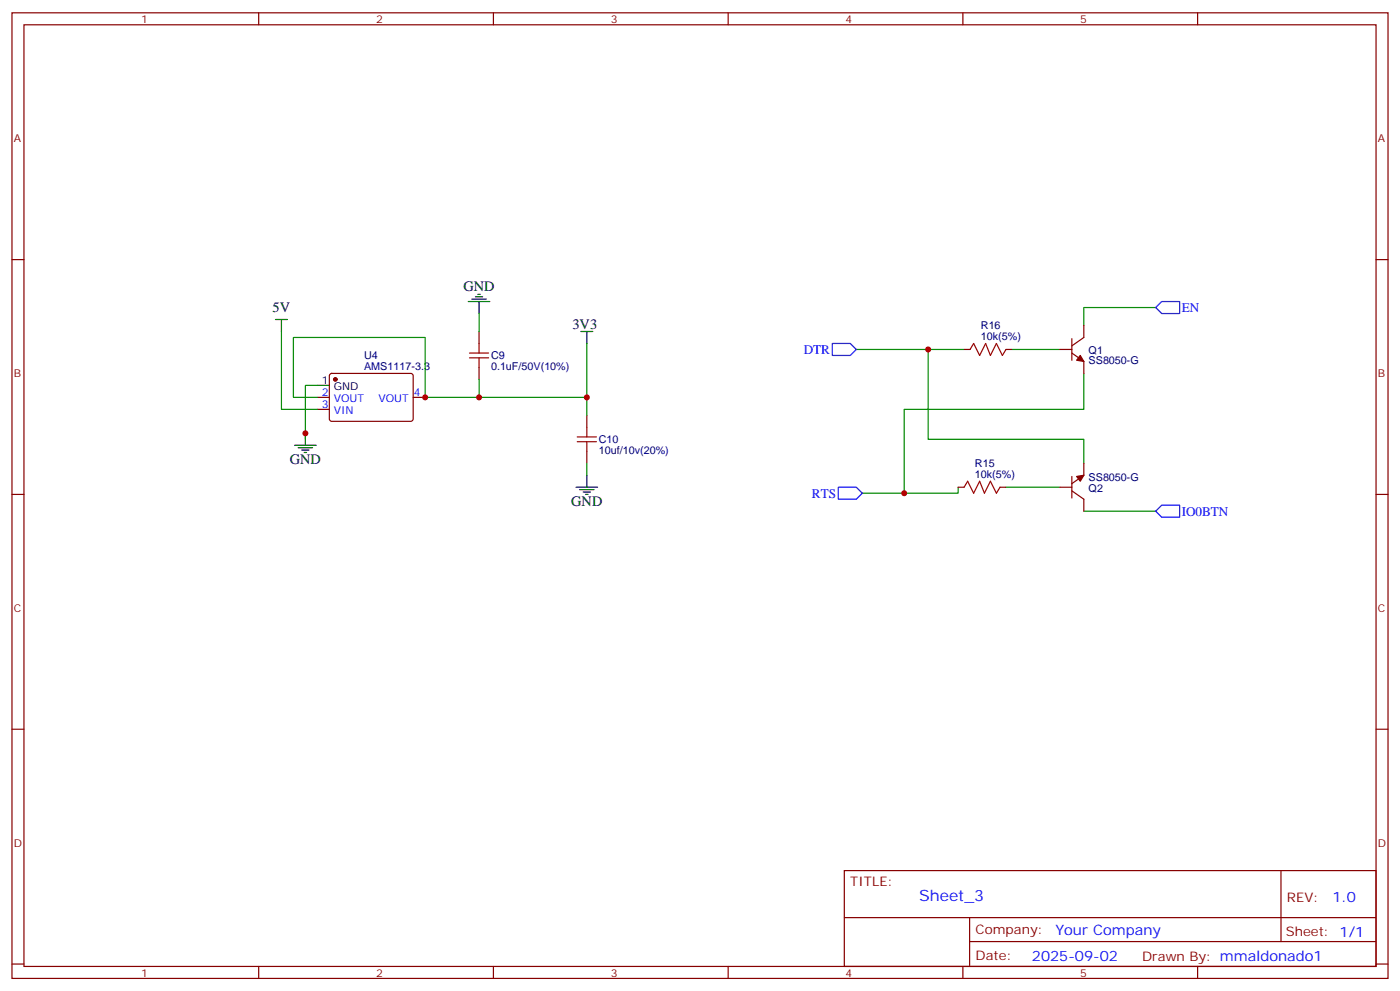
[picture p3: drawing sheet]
<svg xmlns="http://www.w3.org/2000/svg" width="412mm" height="292mm" viewBox="0 0 412 292" stroke-linecap="round" stroke-linejoin="round" font-family="sans-serif">
<g fill="none" stroke="#870000" stroke-width=".35">
<path d="M3.5 3.8h405.4v284.3h-405.4zM7.1 7.3h398.2v277.3h-398.2zM76.2 3.8v3.5M145.3 3.8v3.5M214.5 3.8v3.5M283.6 3.8v3.5M352.8 3.8v3.5M3.5 76.4h3.6M405.3 76.4h3.6M141.1 97.6v3.5M315.7 99.7v6.4M319.3 95.8v3.6l-3.6 2.4"/>
<path d="M93.5 117h3.5M97.2 110.2l.5-.2h23.6l.4 .7-.1 12.9-.6 .5-23.6-.1-.4-.6v-12.7zM121.7 117h3.5M141.1 108.2v3.5M284 102.9h1.8M296.3 102.9h1.8M312.2 102.9h3.5M315.7 104l3.6 2.4v3.6M93.5 120.5h3.5M172.9 122.3v3.5M172.9 132.9v3.5M319.3 136.4v3.5l-3.6 2.5"/>
<path d="M3.5 145.6h3.6M282.2 143.5h1.8M294.6 143.5h1.7M312.2 143.5h3.5M315.7 144.5l3.6 2.5v3.5M315.7 140.3v6.3M405.3 145.6h3.6M3.5 214.7h3.6M405.3 214.7h3.6M248.7 256.4h156.6v28.2h-156.6zM377.3 256.4v20.9M248.7 270.2h156.5"/>
<path d="M285.6 277.3h119.6M285.6 270.2v14.1M3.5 283.9h3.6M76.2 284.6v3.5M145.3 284.6v3.5M214.5 284.6v3.5M283.6 284.6v3.5M352.8 284.6v3.5M405.3 283.9h3.6"/>
</g>
<g fill="none" stroke="#008700" stroke-width=".35">
<path d="M82.9 97.6v22.9h10.6M141.1 92.3v5.3M340.4 90.6h-21.1v5.2M93.5 113.5h-3.5v15.9M141.1 111.7v5.3h-15.9v-17.6h-38.8v17.6h7.1M141.1 117h31.8M172.9 101.1v21.2M252.2 102.9h21.2v26.5h45.9v7M273.4 102.9h10.6M298.1 102.9h14.1M319.3 110v10.5h-53v24.7M172.9 136.4v3.5"/>
<path d="M282.2 143.5v1.7h-28.2M296.3 143.5h15.9M319.3 150.5h21.1"/>
</g>
<path d="M340.4 90.6l1.8-1.8h5.3v3.5h-5.3zM245.2 101.1h5.3l1.7 1.8-1.7 1.8h-5.3zM246.9 143.5h5.3l1.8 1.7-1.8 1.8h-5.3zM340.4 150.5l1.8-1.7h5.3v3.5h-5.3z" fill="none" stroke="#00f" stroke-width=".35"/>
<path d="M138.3 105.4h5.6M138.3 104h5.6M141.1 101.1v2.9M141.1 105.4v2.8M285.8 102.9l1-1.8 1.8 3.6 1.7-3.6 1.4 3.6 1.8-3.6 1.8 3.6 1-1.8M170 128.7h5.7M170 130.1h5.7M172.9 125.8v2.9M172.9 130.1v2.8M284 143.5l1-1.8 1.8 3.5 1.8-3.5 1.4 3.5 1.7-3.5 1.8 3.5 1.1-1.7" fill="none" stroke="#a10000" stroke-width=".35"/>
<g fill="#870000" stroke="#870000" stroke-width=".35">
<path d="M317.1 140.3l2.2-.4-1.1 1.8z"/>
<path d="M318.2 104.7l1.1 1.7-2.2-.3z"/>
<circle cx="98.8" cy="111.7" r=".53"/>
</g>
<g fill="none" stroke="#000" stroke-width=".35">
<path d="M81.1 94.1h3.6M82.9 94.1v3.5M137.9 88.8h6.4M139 88.1h4.2M140.1 87.4h2.1M140.8 86.7h.7M141.1 88.8v3.5M171.1 97.6h3.5M172.9 97.6v3.5M93.5 113.5h3.5M86.8 131.1h6.3M87.8 131.8h4.3"/>
<path d="M88.9 132.5h2.1M89.6 133.2h.7M90 127.6v3.5M172.9 139.9v3.6M169.7 143.5h6.3M170.7 144.2h4.3M171.8 144.9h2.1M172.5 145.6h.7"/>
</g>
<g fill="#c00">
<circle cx="266.3" cy="145.2" r=".88"/>
<circle cx="273.4" cy="102.9" r=".88"/>
<circle cx="90" cy="127.6" r=".88"/>
<circle cx="172.9" cy="117" r=".88"/>
<circle cx="125.2" cy="117" r=".88"/>
<circle cx="141.1" cy="117" r=".88"/>
</g>
<text font-size="4.6" fill="#00f" x="270.8" y="265.4">Sheet_3</text>
<g font-size="4.2">
<text x="136.5" y="85.7">GND</text>
<text x="80.3" y="92">5V</text>
<text x="168.6" y="96.9">3V3</text>
<text x="85.4" y="136.8">GND</text>
<text x="168.3" y="149.1">GND</text>
</g>
<g font-size="4.2" fill="#00f">
<text x="392.5" y="265.6">1.0</text>
<text x="310.9" y="275.2">Your Company</text>
<text x="304" y="283">2025-09-02</text>
</g>
<g font-size="3.9" fill="#00f">
<text x="348.1" y="91.9">EN</text>
<text x="236.8" y="104.2">DTR</text>
<text x="239.2" y="146.5">RTS</text>
<text x="348.1" y="151.9">IO0BTN</text>
</g>
<g font-size="3.9" fill="#800">
<text x="250.5" y="260.9">TITLE:</text>
<text x="379.1" y="265.6">REV:</text>
<text x="287.4" y="275.1">Company:</text>
<text x="378.7" y="275.8">Sheet: 1/1</text>
<text x="287.4" y="282.8">Date:</text>
<text x="336.4" y="282.9">Drawn By: mmaldonado1</text>
</g>
<g font-size="3.2" fill="#800">
<text x="41.6" y="6.8">1</text>
<text x="110.8" y="6.8">2</text>
<text x="179.9" y="6.8">3</text>
<text x="249.1" y="6.8">4</text>
<text x="318.2" y="6.8">5</text>
<text x="4.1" y="41.9">A</text>
<text x="405.9" y="41.9">A</text>
<text x="4.1" y="111">B</text>
<text x="405.9" y="111">B</text>
<text x="4.1" y="180.2">C</text>
<text x="405.9" y="180.2">C</text>
<text x="4.1" y="249.3">D</text>
<text x="405.9" y="249.3">D</text>
<text x="41.6" y="287.6">1</text>
<text x="110.8" y="287.6">2</text>
<text x="179.9" y="287.6">3</text>
<text x="249.1" y="287.6">4</text>
<text x="318.2" y="287.6">5</text>
</g>
<g font-size="3.2" fill="#000080">
<text x="288.9" y="100.1">10k(5%)</text>
<text x="288.9" y="97">R16</text>
<text x="107.3" y="105.7">U4</text>
<text x="144.6" y="105.8">C9</text>
<text x="320.7" y="107.2">SS8050-G</text>
<text x="320.7" y="104.1">Q1</text>
<text x="107.3" y="108.8">AMS1117-3.3</text>
<text x="144.6" y="109">0.1uF/50V(10%)</text>
<text x="176.4" y="130.6">C10</text>
<text x="176.4" y="133.6">10uf/10v(20%)</text>
<text x="287.2" y="137.6">R15</text>
<text x="287.2" y="140.7">10k(5%)</text>
<text x="320.7" y="141.7">SS8050-G</text>
<text x="320.7" y="144.7">Q2</text>
</g>
<g font-size="3.2">
<text x="94.8" y="113.1">1</text>
<text x="98.3" y="114.9">GND</text>
</g>
<g font-size="3.2" fill="#00f">
<text x="94.8" y="116.7">2</text>
<text x="98.3" y="118.4">VOUT</text>
<text x="111.5" y="118.4">VOUT</text>
<text x="121.9" y="116.7">4</text>
<text x="94.8" y="120.2">3</text>
<text x="98.3" y="122">VIN</text>
</g>
</svg>
